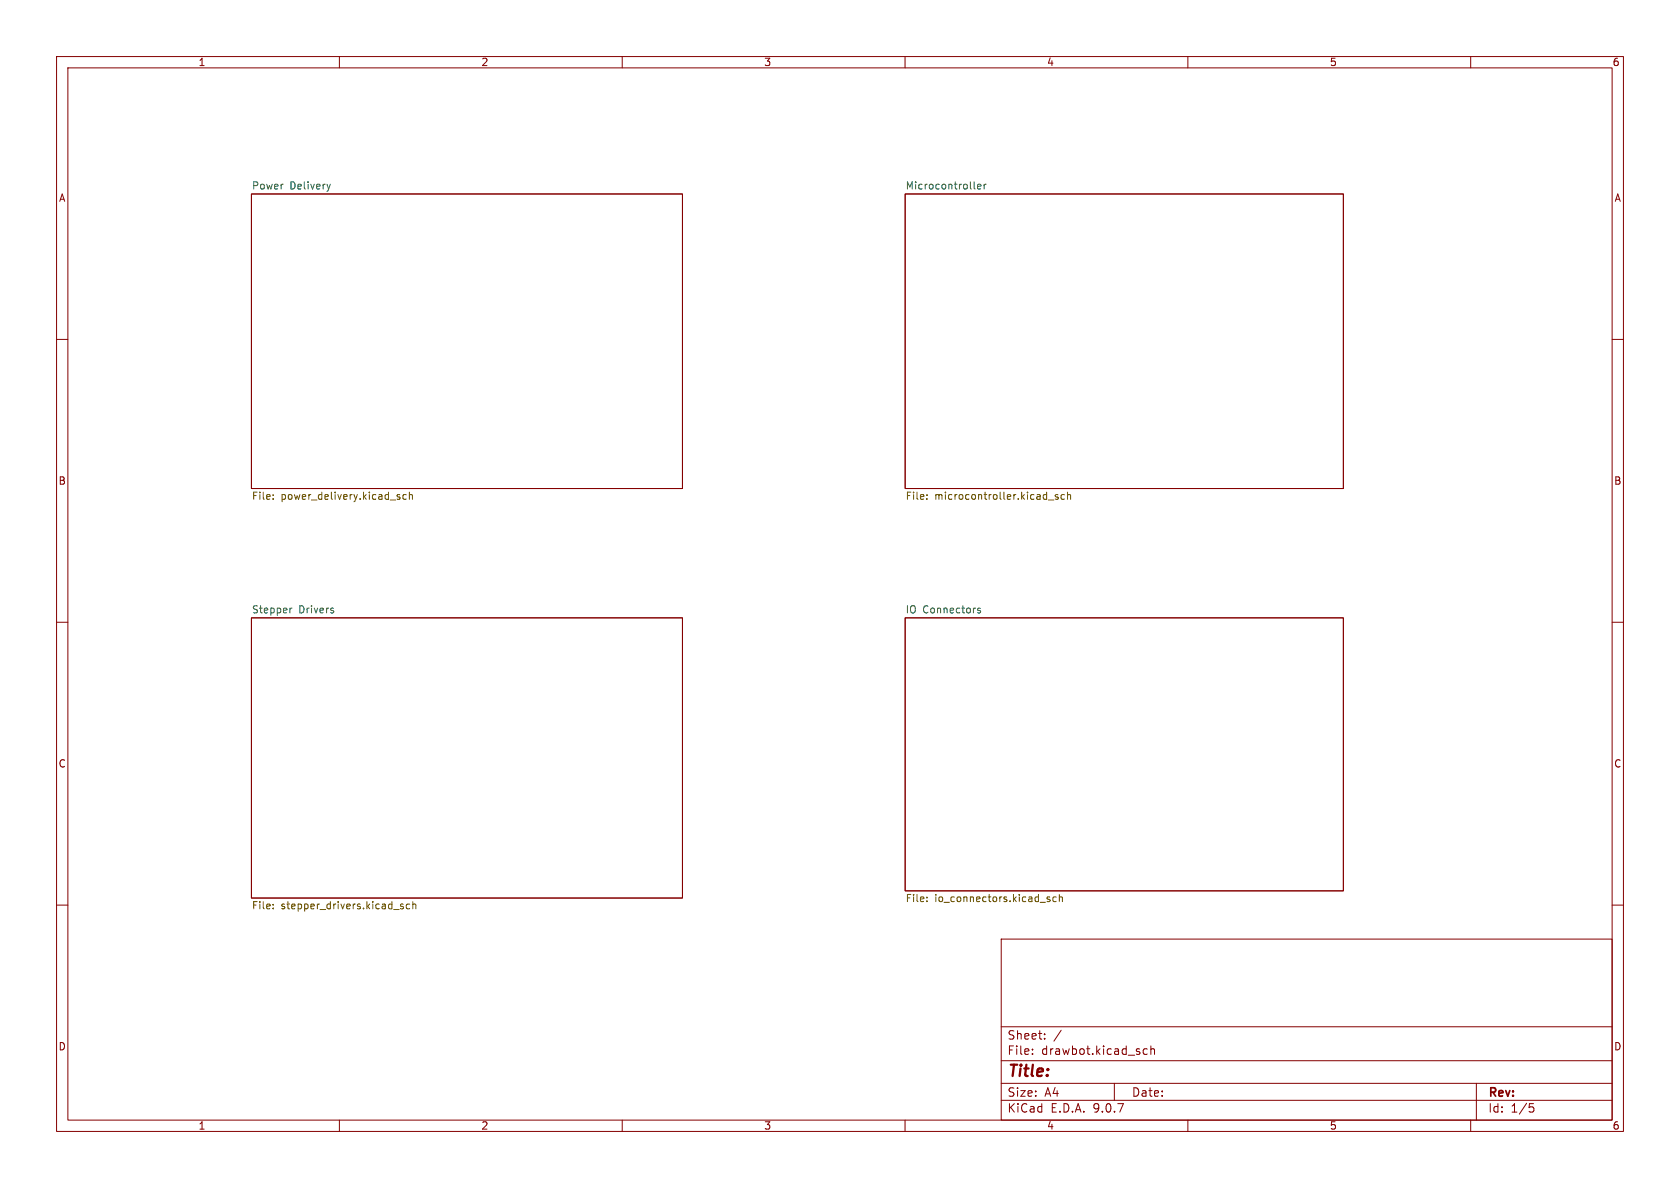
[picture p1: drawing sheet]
<svg xmlns="http://www.w3.org/2000/svg" width="297mm" height="210mm" viewBox="0 0 297 210" stroke-linecap="round" stroke-linejoin="round" font-family="sans-serif">
<g fill="none" stroke="#840000" stroke-width=".18">
<path d="M10 10h277v190h-277zM12 12h273v186h-273zM60 10v2M110 10v2M160 10v2M210 10v2M260 10v2M44.4 34.3h76.2v52.1h-76.2zM160 34.3h77.5v52.1h-77.5zM10 60h2M285 60h2M10 110h2"/>
<path d="M44.4 109.2h76.2v49.6h-76.2zM160 109.2h77.5v48.3h-77.5zM285 110h2M10 160h2M177 166h108v32h-108zM285 160h2M60 198v2M110 198v2M160 198v2M177 194.5h108M177 191.5h108M177 187.5h108"/>
<path d="M177 181.5h108M182.5 186.3v.1M182.5 185.5v.1M184.7 183.6v.1M184.7 182.8v.1M187.6 182.1l-1.3 2M197 191.5v3M202.8 185.5l-.4-.1-.3 .3v.4l.1 .2h.6M203.5 185.5l.2-.1 .3 .1 .1 .9M203.5 184.9v1.5M210 198v2M260 198v2"/>
<path d="M261 191.5v6.5M270.4 195.1h.7M270.5 195.7h.4l.3 .3-.2 .5-.5 .1"/>
</g>
<path d="M58.4 32.6l-.3 .8M172.2 33.2l.2 .2M172.8 33l.6-.1v-.3h-.4l-.2 .1 .1 .7h.5M174 32.6v.8M174.3 32.6l-.3 .2M51.3 107.5v.8M51.6 107.5l-.3 .2M58.9 108v.3M173.3 107.6l-.3-.1-.2 .2 .1 .2 .4 .1v.3h-.5" fill="none" stroke="#006464" stroke-width=".18"/>
<g fill="none" stroke="#725600" stroke-width=".18">
<path d="M48.3 87.5v.1M48.3 88.1v.2M70.4 87.8l.3 .1v.2l-.1 .2h-.3M70.4 87.4l.3 .1M71.8 87.5l-.3-.1-.3 .3 .1 .5h.5M72.4 87.5l.2-.1 .3 .1v.8M72.4 87v1.3M163.9 87.5v.1M163.9 88.1v.2M185.3 88.4h1M187 87.5l-.3-.1-.2 .2 .1 .2 .4 .1v.3h-.5M188.2 87.5l-.4-.1-.2 .3 .1 .5h.5"/>
<path d="M188.7 87.5l.2-.1 .3 .1 .1 .8M188.7 87v1.3M48.3 159.9v.1M71.3 159.9l-.3-.1-.2 .2 .1 .2 .4 .1v.3h-.5M72.4 159.9l-.3-.1-.3 .3 .1 .5h.5M73 159.9l.2-.1 .3 .1v.8M73 159.4v1.3M163.9 159.3v.1M163.9 158.6v.1M185.1 158.8l.5 .3-.1 .3-.4-.1M185.6 158.6l-.3-.1-.2 .2M186.7 158.6l-.3-.1-.3 .3 .1 .5h.5"/>
<path d="M187.3 158.7l.2-.2 .3 .1v.8M187.3 158.1v1.3M48.3 160.5v.2"/>
</g>
<text font-size="2.8" fill="#840000" x="178" y="190.9">Title:</text>
<g font-size="2.1" fill="#840000">
<text x="178" y="184">Sheet:</text>
<text x="178" y="186.7">File:</text>
<text x="184.1" y="186.7">drawbot.kicad_sch</text>
<text x="178" y="196.9">KiCad</text>
<text x="178" y="194.1">Size:</text>
<text x="184.7" y="194.1">A4</text>
<text x="185.7" y="196.9">E.D.A.</text>
<text x="193.3" y="196.9">9.0.7</text>
<text x="200" y="194.1">Date:</text>
<text x="263" y="194.3">Rev:</text>
<text x="263" y="196.9">Id:</text>
<text x="267.1" y="196.9">1/5</text>
</g>
<g font-size="1.8" fill="#840000">
<text x="35" y="11.9">1</text>
<text x="85" y="11.9">2</text>
<text x="135" y="11.9">3</text>
<text x="185" y="11.9">4</text>
<text x="235" y="11.9">5</text>
<text x="285" y="11.9">6</text>
<text x="10.3" y="35.9">A</text>
<text x="285.3" y="35.9">A</text>
<text x="10.3" y="85.9">B</text>
<text x="285.3" y="85.9">B</text>
<text x="10.3" y="135.9">C</text>
<text x="285.3" y="135.9">C</text>
<text x="10.3" y="185.9">D</text>
<text x="285.3" y="185.9">D</text>
<text x="35" y="199.9">1</text>
<text x="85" y="199.9">2</text>
<text x="135" y="199.9">3</text>
<text x="185" y="199.9">4</text>
<text x="235" y="199.9">5</text>
<text x="285" y="199.9">6</text>
</g>
<g font-size="1.8" fill="#006464">
<text x="44.4" y="33.6">Power</text>
<text x="51.2" y="33.6">Delivery</text>
<text x="160" y="33.6">Microcontroller</text>
<text x="44.4" y="108.5">Stepper</text>
<text x="52.8" y="108.5">Drivers</text>
<text x="160" y="108.5">IO</text>
<text x="163.1" y="108.5">Connectors</text>
</g>
<g font-size="1.8" fill="#725600">
<text x="44.4" y="88.7">File:</text>
<text x="49.7" y="88.7">power_delivery.kicad_sch</text>
<text x="160" y="88.7">File:</text>
<text x="165.2" y="88.7">microcontroller.kicad_sch</text>
<text x="44.4" y="161.1">File:</text>
<text x="49.7" y="161.1">stepper_drivers.kicad_sch</text>
<text x="160" y="159.8">File:</text>
<text x="165.2" y="159.8">io_connectors.kicad_sch</text>
</g>
</svg>
